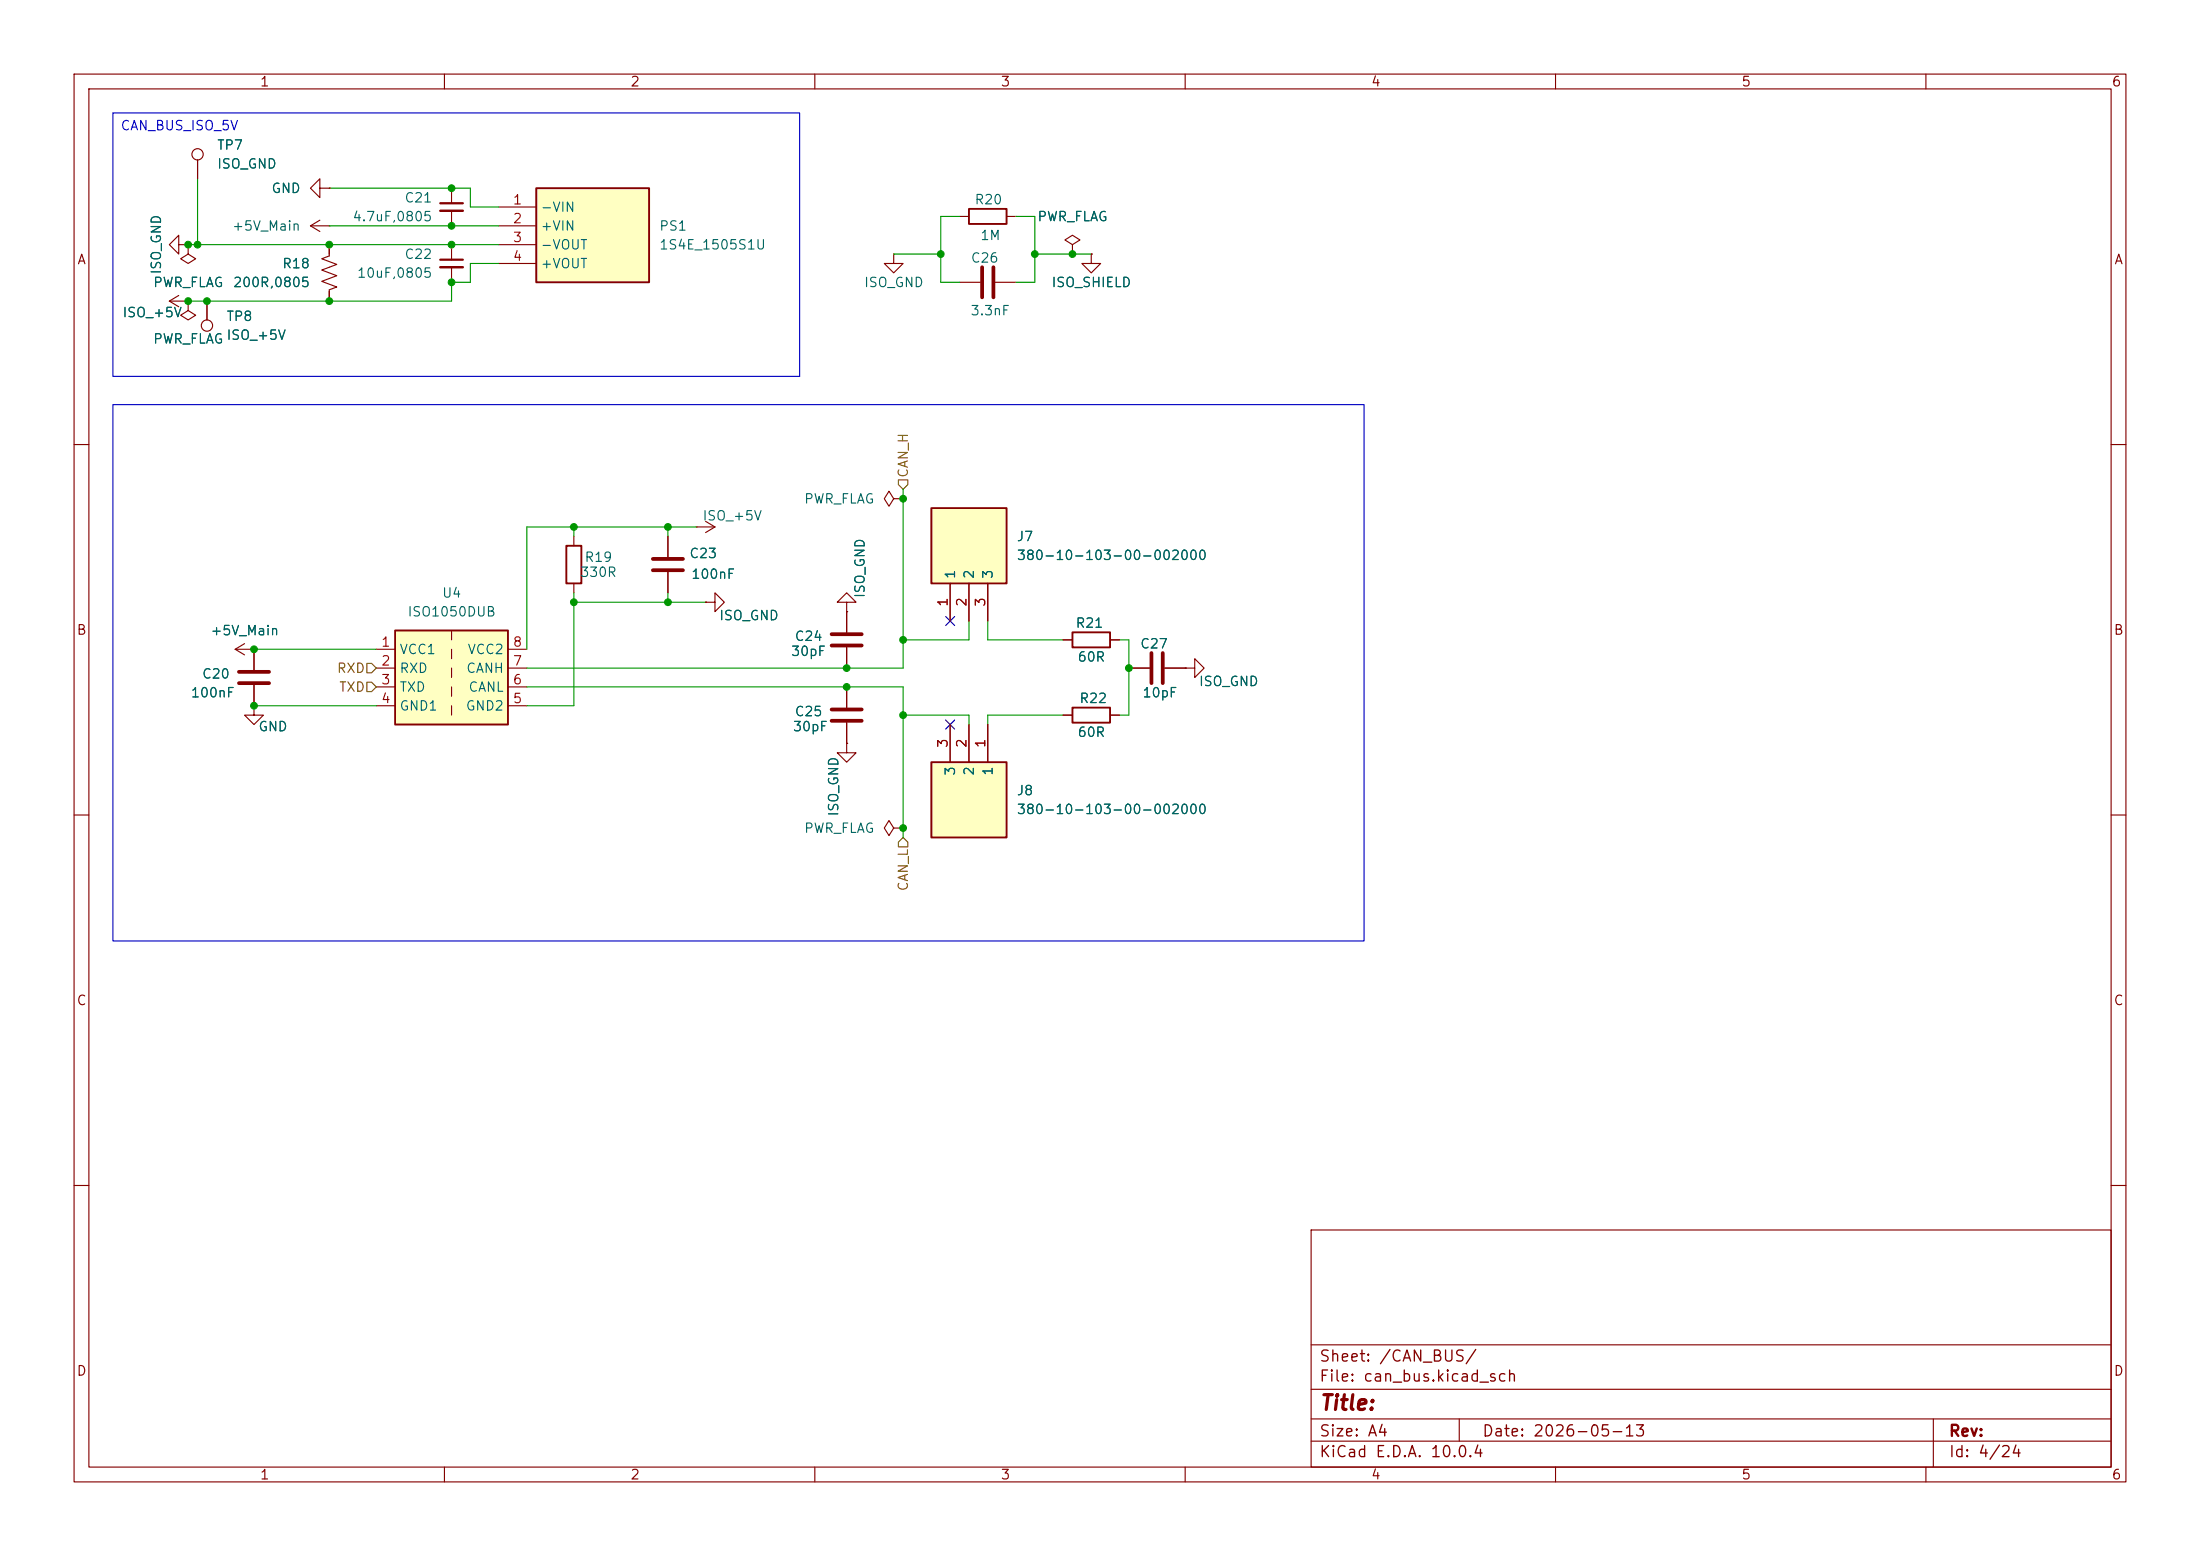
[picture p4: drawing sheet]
<svg xmlns="http://www.w3.org/2000/svg" width="297mm" height="210mm" viewBox="0 0 297 210" stroke-linecap="round" stroke-linejoin="round" font-family="sans-serif">
<g fill="none" stroke="#840000" stroke-width=".15">
<path d="M10 10h277v190h-277zM12 12h273v186h-273zM60 10v2M110 10v2M160 10v2M210 10v2M260 10v2M10 60h2M285 60h2M34.3 95.3v1.2h1.3l-1.3 1.3-1.3-1.3h1.3M34.3 95.3h.1M34.3 87.6v2.8"/>
<path d="M34.3 92.5v2.8M10 110h2M285 110h2M10 160h2M177 166h108v32h-108zM285 160h2M60 198v2M110 198v2M160 198v2M177 194.5h108M177 191.5h108M177 187.5h108"/>
<path d="M177 181.5h108M197 191.5v3M210 198v2M260 198v2M261 191.5v6.5"/>
</g>
<path d="M32.3 90.7h4M32.3 92.2h4" fill="none" stroke="#840000" stroke-width=".51"/>
<path d="M53.3 85.1h15.3v12.7h-15.3z" fill="#ffffc2"/>
<path d="M130.8 28.2h5.1v2h-5.1zM76.5 73.7h2v5h-2zM53.3 85.1h15.3v12.7h-15.3z" fill="none" stroke="#840000" stroke-width=".25"/>
<g fill="none" stroke="#840000" stroke-width=".15">
<path d="M25.4 33v1.3l1 .6-1 .7-1-.7 1-.6M25.4 33h.1M129.5 29.2h1.3M129.5 38.1h2.8M134.4 38.1h2.8M135.9 29.2h1.3M25.4 40.6v1.3l1 .6-1 .7-1-.7 1-.6M25.4 40.6h.1M77.5 72.4v1.3M77.5 78.7v1.3M90.2 72.4v2.8M90.2 77.2v2.8"/>
<path d="M120.6 67.3l-.6-1-.6 1 .6 1 .6-1h1.3M121.9 67.3h.1M31.7 87.6h2.6M31.7 87.6l1.3 .8M33 86.9l-1.3 .7M34.3 87.6h.1M50.8 87.6h2.5M50.8 90.2h2.5M50.8 92.7h2.5M50.8 95.3h2.5M61 85.1v1.3M61 87.6v1.3"/>
<path d="M61 90.2v1.2M61 92.7v1.3M61 95.3v1.2M68.6 87.6h2.5M68.6 90.2h2.5M68.6 92.7h2.5M68.6 95.3h2.5M160 90.2h1.3v-1.3l1.3 1.3-1.3 1.2v-1.2M160 90.2h.1M120.6 111.8l-.6-1.1-.6 1.1 .6 1 .6-1h1.3M121.9 111.8h.1"/>
</g>
<path d="M132.6 36.1v4M134.1 36.1v4M88.1 75.4h4.1M88.1 77h4.1" fill="none" stroke="#840000" stroke-width=".51"/>
<path d="M125.7 102.9h10.2v10.1h-10.2z" fill="#ffffc2"/>
<path d="M144.8 95.5h5.1v2h-5.1zM125.7 102.9h10.2v10.1h-10.2z" fill="none" stroke="#840000" stroke-width=".25"/>
<g fill="none" stroke="#840000" stroke-width=".15">
<path d="M120.6 34.3v1.3h1.3l-1.3 1.2-1.2-1.2h1.2M120.6 34.3h.1M94 71.1h.1M94 71.1h2.5M95.2 70.4l1.3 .7M96.5 71.1l-1.3 .8M114.3 82.6v2.7M114.3 87.4v2.8M114.3 92.7v2.8M114.3 97.5v2.8M128.3 97.8v5.1M130.8 97.8v5.1"/>
<path d="M133.3 97.8v5.1M143.5 96.5h1.3M149.9 96.5h1.2M114.3 100.3v1.3h1.3l-1.3 1.3-1.3-1.3h1.3M114.3 100.3h.1"/>
</g>
<path d="M112.3 85.6h4M112.3 87.1h4M112.3 95.8h4M112.3 97.3h4" fill="none" stroke="#840000" stroke-width=".51"/>
<path d="M72.4 25.4h15.2v12.7h-15.2z" fill="#ffffc2"/>
<path d="M72.4 25.4h15.2v12.7h-15.2z" fill="none" stroke="#840000" stroke-width=".25"/>
<path d="M67.3 27.9h5.1M67.3 30.5h5.1M67.3 33h5.1M67.3 35.6h5.1M144.8 33l1-.6-1-.6-1 .6 1 .6v1.3M144.8 34.3h.1M147.3 34.3v1.3h1.3l-1.3 1.2-1.3-1.2h1.3M147.3 34.3h.1M95.2 81.3h1.3v-1.3l1.3 1.3-1.3 1.3v-1.3M95.2 81.3h.1M114.3 81.3h1.3l-1.3-1.3-1.3 1.3h1.3v1.3M114.3 82.6h.1" fill="none" stroke="#840000" stroke-width=".15"/>
<path d="M125.7 68.6h10.2v10.1h-10.2z" fill="#ffffc2"/>
<path d="M125.7 68.6h10.2v10.1h-10.2zM144.8 85.3h5.1v2.1h-5.1z" fill="none" stroke="#840000" stroke-width=".25"/>
<g fill="none" stroke="#840000" stroke-width=".15">
<path d="M24.1 33v-1.2l-1.2 1.2 1.2 1.3v-1.3h1.3M24.1 39.9l-1.2 .7M25.4 33h.1M26.7 21.6v2.5M41.9 30.5l1.3 .7M41.9 30.5h2.5M43.2 25.4v-1.3l-1.3 1.3 1.3 1.3v-1.3h1.2M43.2 29.7l-1.3 .8M44.4 33v1.5l-1 .4 2.1 .8-2.1 .7 2.1 .8-2.1 .8 2.1 .7-1.1 .4v1.5M44.4 30.5h.1M44.4 25.4h.1M61 25.4v2"/>
<path d="M61 28.4v2.1M61 33v2.1M61 36.1v2M144.8 34.3h.1M147.3 34.3h.1M22.9 40.6l1.2 .8M22.9 40.6h2.5M25.4 40.6h.1M27.9 40.6v2.6M90.2 72.4v2.8M90.2 77.2v2.8M128.3 78.7v5.1"/>
<path d="M130.8 78.7v5.1M133.3 78.7v5.1M34.3 95.3h.1M34.3 87.6h.1M34.3 87.6v2.8M34.3 92.5v2.8M95.2 81.3h.1M114.3 82.6h.1M114.3 82.6v2.7M114.3 87.4v2.8M114.3 92.7v2.8M114.3 97.5v2.8"/>
<path d="M128.3 97.8v5.1M130.8 97.8v5.1M133.3 97.8v5.1M143.5 86.4h1.3M143.5 96.5h1.3M149.9 86.4h1.2M149.9 96.5h1.2M152.4 90.2h2.8M157.2 90.2h2.8M160 90.2h.1M114.3 100.3h.1"/>
<circle cx="26.7" cy="20.8" r=".76"/>
<circle cx="27.9" cy="43.9" r=".76"/>
</g>
<path d="M155.4 88.1v4.1M157 88.1v4.1" fill="none" stroke="#840000" stroke-width=".51"/>
<path d="M59.4 35.1h3.1M59.4 27.4h3.1" fill="none" stroke="#840000" stroke-width=".3"/>
<path d="M59.4 36.1h3.1M59.4 28.4h3.1" fill="none" stroke="#840000" stroke-width=".33"/>
<path d="M121.3 64.8h1.3v.6l-.7 .6-.6-.6zM49.5 89.5h.7l.6 .7-.6 .6h-.7zM49.5 92.1h.7l.6 .6-.6 .6h-.7zM121.9 113l.7 .7v.6h-1.3v-.6z" fill="none" stroke="#725600" stroke-width=".15"/>
<g fill="none" stroke="#009600" stroke-width=".15">
<path d="M25.4 33h41.9M26.7 24.1v8.9M44.4 25.4h19.1v2.5h3.8M44.4 30.5h22.9M67.3 35.6h-3.8v2.5h-2.5v2.5h-35.6M120.6 34.3h6.4M129.5 29.2h-2.5v8.9h2.5M137.2 29.2h2.5v8.9h-2.5M139.7 34.3h7.6M77.5 71.1v1.3M90.2 71.1v1.3M94 71.1h-22.9v16.5"/>
<path d="M121.9 66v24.2h-50.8M34.3 95.3h16.5M34.3 87.6h16.5M71.1 92.7h50.8v20.3M77.5 81.3h17.7M77.5 80v15.3h-6.4M90.2 80v1.3M121.9 96.5h8.9v1.3M130.8 83.8v2.6h-8.9M133.3 83.8v2.6h10.2M143.5 96.5h-10.2v1.3M151.1 86.4h1.3v10.1h-1.3"/>
</g>
<path d="M127.7 83.2l1.2 1.2M127.7 97.2l1.2 1.2M128.9 83.2l-1.2 1.2M128.9 97.2l-1.2 1.2" fill="none" stroke="#000084" stroke-width=".15"/>
<path d="M15.2 15.2h92.7v35.6h-92.7zM15.2 54.6h168.9v72.4h-168.9z" fill="none" stroke="#0000c2" stroke-width=".15"/>
<g fill="#009600" stroke="#009600" stroke-width=".14">
<circle cx="139.7" cy="34.3" r=".46"/>
<circle cx="61" cy="33" r=".46"/>
<circle cx="61" cy="30.5" r=".46"/>
<circle cx="127" cy="34.3" r=".46"/>
<circle cx="61" cy="25.4" r=".46"/>
<circle cx="144.8" cy="34.3" r=".46"/>
<circle cx="121.9" cy="96.5" r=".46"/>
<circle cx="121.9" cy="86.4" r=".46"/>
<circle cx="90.2" cy="81.3" r=".46"/>
<circle cx="121.9" cy="111.8" r=".46"/>
<circle cx="114.3" cy="92.7" r=".46"/>
<circle cx="114.3" cy="90.2" r=".46"/>
<circle cx="121.9" cy="67.3" r=".46"/>
<circle cx="152.4" cy="90.2" r=".46"/>
<circle cx="61" cy="38.1" r=".46"/>
<circle cx="25.4" cy="33" r=".46"/>
<circle cx="26.7" cy="33" r=".46"/>
<circle cx="27.9" cy="40.6" r=".46"/>
<circle cx="25.4" cy="40.6" r=".46"/>
<circle cx="44.4" cy="33" r=".46"/>
<circle cx="44.4" cy="40.6" r=".46"/>
<circle cx="77.5" cy="71.1" r=".46"/>
<circle cx="90.2" cy="71.1" r=".46"/>
<circle cx="77.5" cy="81.3" r=".46"/>
<circle cx="34.3" cy="87.6" r=".46"/>
<circle cx="34.3" cy="95.3" r=".46"/>
</g>
<text font-size="2" fill="#840000" x="178" y="190.8">Title:</text>
<g font-size="1.5" fill="#840000">
<text x="178" y="184.2">Sheet: /CAN_BUS/</text>
<text x="178" y="186.9">File: can_bus.kicad_sch</text>
<text x="178" y="197.1">KiCad E.D.A. 10.0.4</text>
<text x="178" y="194.3">Size: A4</text>
<text x="200" y="194.3">Date: 2026-05-13</text>
<text x="263" y="194.3">Rev:</text>
<text x="263" y="197.1">Id: 4/24</text>
</g>
<g font-size="1.3" fill="#840000">
<text x="35" y="12">1</text>
<text x="85" y="12">2</text>
<text x="135" y="12">3</text>
<text x="185" y="12">4</text>
<text x="235" y="12">5</text>
<text x="285" y="12">6</text>
<text x="10.3" y="36">A</text>
<text x="285.3" y="36">A</text>
<text x="10.3" y="86">B</text>
<text x="285.3" y="86">B</text>
<text x="10.3" y="136">C</text>
<text x="285.3" y="136">C</text>
<text x="10.3" y="186">D</text>
<text x="285.3" y="186">D</text>
<text x="35" y="200">1</text>
<text x="85" y="200">2</text>
<text x="135" y="200">3</text>
<text x="185" y="200">4</text>
<text x="235" y="200">5</text>
<text x="285" y="200">6</text>
</g>
<text font-size="1.3" fill="#0000c2" x="16.2" y="17.9">CAN_BUS_ISO_5V</text>
<g font-size="1.3" fill="#006464">
<text x="29.2" y="20.5">TP7</text>
<text x="29.2" y="23.1">ISO_GND</text>
<text x="36.6" y="26.4">GND</text>
<text x="54.5" y="27.6">C21</text>
<text x="72.9" y="28.9">-VIN</text>
<text x="131.5" y="27.9">R20</text>
<text x="31.2" y="31.5">+5V_Main</text>
<text x="47.5" y="30.2">4.7uF,0805</text>
<text x="54.5" y="35.3">C22</text>
<text x="72.9" y="31.5">+VIN</text>
<text x="72.9" y="34">-VOUT</text>
<text x="88.9" y="31.5">PS1</text>
<text x="88.9" y="34">1S4E_1505S1U</text>
<text x="131" y="35.8">C26</text>
<text x="132.3" y="32.7">1M</text>
<text x="140" y="30.2">PWR_FLAG</text>
<text x="20.6" y="39.1">PWR_FLAG</text>
<text x="22.1" y="37.1" transform="rotate(-90 22.1 37.1)">ISO_GND</text>
<text x="31.4" y="39.1">200R,0805</text>
<text x="38" y="36.5">R18</text>
<text x="48.1" y="37.8">10uF,0805</text>
<text x="72.9" y="36.5">+VOUT</text>
<text x="116.6" y="39.1">ISO_GND</text>
<text x="141.9" y="39.1">ISO_SHIELD</text>
<text x="16.4" y="43.1">ISO_+5V</text>
<text x="20.6" y="46.7">PWR_FLAG</text>
<text x="30.5" y="43.6">TP8</text>
<text x="30.5" y="46.2">ISO_+5V</text>
<text x="130.9" y="42.9">3.3nF</text>
<text x="94.8" y="70.6">ISO_+5V</text>
<text x="108.5" y="68.3">PWR_FLAG</text>
<text x="78.8" y="76.2">R19</text>
<text x="93" y="75.6">C23</text>
<text x="137.2" y="73.4">J7</text>
<text x="137.2" y="75.9">380-10-103-00-002000</text>
<text x="54.9" y="83.5">ISO1050DUB</text>
<text x="59.6" y="81">U4</text>
<text x="78.2" y="78.2">330R</text>
<text x="93.2" y="78.4">100nF</text>
<text x="117" y="80.8" transform="rotate(-90 117 80.8)">ISO_GND</text>
<text x="129.2" y="78.2" transform="rotate(-90 129.2 78.2)">1</text>
<text x="131.8" y="78.2" transform="rotate(-90 131.8 78.2)">2</text>
<text x="134.3" y="78.2" transform="rotate(-90 134.3 78.2)">3</text>
<text x="28.3" y="86.1">+5V_Main</text>
<text x="53.8" y="88.6">VCC1</text>
<text x="63" y="88.6">VCC2</text>
<text x="97" y="84">ISO_GND</text>
<text x="106.7" y="88.9">30pF</text>
<text x="107.2" y="86.8">C24</text>
<text x="145.1" y="85">R21</text>
<text x="145.4" y="89.6">60R</text>
<text x="153.8" y="87.8">C27</text>
<text x="25.7" y="94.4">100nF</text>
<text x="27.2" y="91.9">C20</text>
<text x="53.8" y="91.1">RXD</text>
<text x="53.8" y="93.7">TXD</text>
<text x="62.8" y="91.1">CANH</text>
<text x="63.2" y="93.7">CANL</text>
<text x="145.6" y="95.2">R22</text>
<text x="154.1" y="94.4">10pF</text>
<text x="161.8" y="92.9">ISO_GND</text>
<text x="34.8" y="99">GND</text>
<text x="53.8" y="96.2">GND1</text>
<text x="62.8" y="96.2">GND2</text>
<text x="106.9" y="99">30pF</text>
<text x="107.2" y="97">C25</text>
<text x="145.4" y="99.8">60R</text>
<text x="129.2" y="104.8" transform="rotate(-90 129.2 104.8)">3</text>
<text x="131.8" y="104.8" transform="rotate(-90 131.8 104.8)">2</text>
<text x="134.3" y="104.8" transform="rotate(-90 134.3 104.8)">1</text>
<text x="137.2" y="107.7">J8</text>
<text x="108.5" y="112.7">PWR_FLAG</text>
<text x="113.5" y="110.3" transform="rotate(-90 113.5 110.3)">ISO_GND</text>
<text x="137.2" y="110.2">380-10-103-00-002000</text>
</g>
<g font-size="1.3" fill="#a90000">
<text x="69.1" y="27.9">1</text>
<text x="69.1" y="30.5">2</text>
<text x="69.1" y="33">3</text>
<text x="69.1" y="35.5">4</text>
<text x="128.2" y="82" transform="rotate(-90 128.2 82)">1</text>
<text x="130.8" y="82" transform="rotate(-90 130.8 82)">2</text>
<text x="133.3" y="82" transform="rotate(-90 133.3 82)">3</text>
<text x="51.4" y="87.6">1</text>
<text x="69.1" y="87.6">8</text>
<text x="51.4" y="90.1">2</text>
<text x="51.4" y="92.7">3</text>
<text x="51.4" y="95.2">4</text>
<text x="69.1" y="95.2">5</text>
<text x="69.1" y="92.7">6</text>
<text x="69.1" y="90.1">7</text>
<text x="128.2" y="101" transform="rotate(-90 128.2 101)">3</text>
<text x="130.8" y="101" transform="rotate(-90 130.8 101)">2</text>
<text x="133.3" y="101" transform="rotate(-90 133.3 101)">1</text>
</g>
<g font-size="1.3" fill="#725600">
<text x="122.9" y="64.6" transform="rotate(-90 122.9 64.6)">CAN_H</text>
<text x="45.4" y="91.1">RXD</text>
<text x="45.7" y="93.7">TXD</text>
<text x="122.9" y="120.4" transform="rotate(-90 122.9 120.4)">CAN_L</text>
</g>
</svg>
